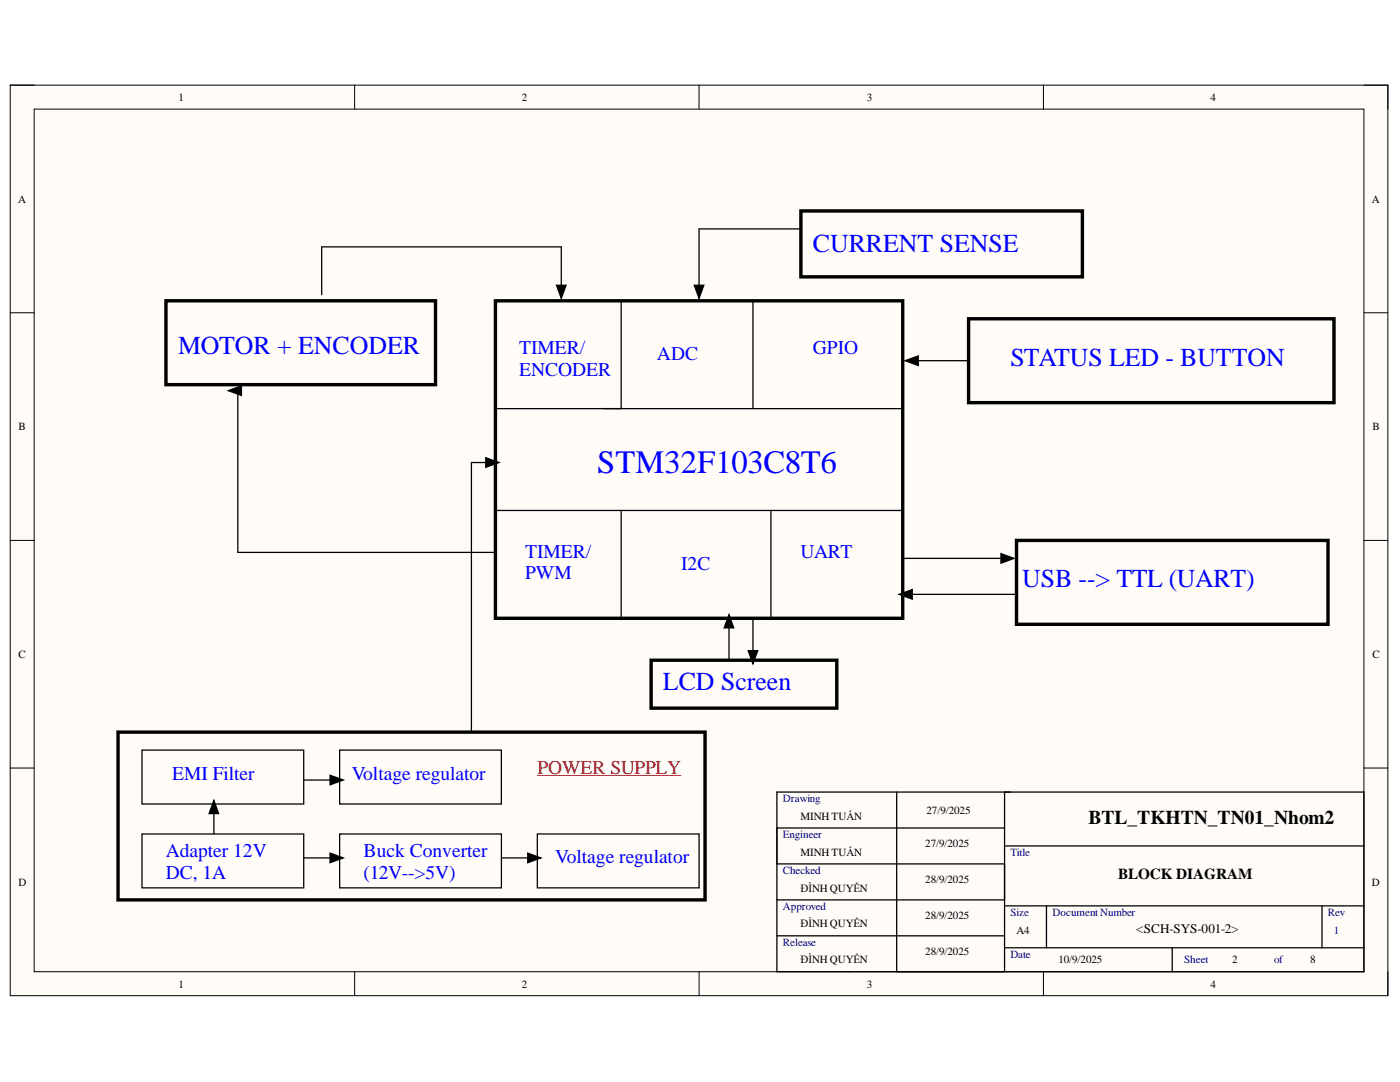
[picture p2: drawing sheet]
<svg xmlns="http://www.w3.org/2000/svg" width="279mm" height="216mm" viewBox="0 0 279 216" stroke-linecap="round" stroke-linejoin="round" font-family="sans-serif">
<path d="M2 17h275v181.7h-275z" fill-rule="evenodd" fill="#fffcf8"/>
<path d="M2 17h275v181.7h-275z" fill="none" stroke="#000" stroke-width=".2"/>
<path d="M6.8 21.8h265.4v172.1h-265.4z" fill-rule="evenodd" fill="#fffcf8"/>
<g fill="none" stroke="#000" stroke-width=".2">
<path d="M2 17h4.8M70.8 17v4.8M139.5 17v4.8M208.2 17v4.8M272.2 17h4.8v4.8M6.8 21.8h265.4v172.1h-265.4zM2 62.4h4.8M272.2 62.4h4.8M2 107.8h4.8M272.2 107.8h4.8M2 153.3h4.8M272.2 153.3h4.8"/>
<path d="M70.8 193.9v4.8M139.5 193.9v4.8M208.2 193.9v4.8M277 193.9v4.8"/>
</g>
<g fill="none" stroke="#000" stroke-width=".25">
<path d="M64.2 58.8v-9.5h47.8v9.5M111.1 56.9h1.9l-1 2.6zM138.6 56.9h1.9l-1 2.6zM159.8 45.7h-20.3v13.1M45.5 77.9l2.7-.9v1.9zM46.3 77.9h1.2v32.3h51.4M124 60v21.5M150.3 60v21.5M180.6 72l2.7-1v1.9zM181.4 72h11.9M97 91.3l2.6 1-2.6 .9zM98.9 81.5h81.3"/>
<path d="M98.9 92.3h-4.8v53.8M98.9 101.9h81.3M124 101.9v21.5M153.9 101.9v21.5M179.4 118.6l2.7-1v1.9zM180.2 118.6h22.7M180.2 100.7v10.7h21.5M199.8 110.5l2.6 .9-2.6 1zM145.5 122.7l.9 2.6h-1.9zM145.5 123.4v8.3M149.3 129.8h1.9l-.9 2.7zM150.3 123.4v8.3"/>
<path d="M28.3 149.7h32.3v10.7h-32.3zM42.7 159.7l.9 2.6h-1.9zM60.6 155.6h7.2M65.9 154.7l2.6 .9-2.6 1zM67.8 149.7h32.3v10.7h-32.3zM155 158h117.2v35.9h-117.2zM179 158v35.9M200.5 158v35.9M28.3 166.4h32.3v10.8h-32.3zM42.7 160.4v6M60.6 171.2h7.2M65.9 170.2l2.6 1-2.6 .9z"/>
<path d="M67.8 166.4h32.3v10.8h-32.3zM100.1 171.2h7.1M105.3 170.2l2.6 1-2.6 .9zM107.2 166.4h32.3v10.8h-32.3zM155 179.6h45.5M155 172.4h45.5M155 165.2h45.5M200.5 168.8h71.7M155 186.7h45.5M200.5 189.1h71.7M200.5 180.8h71.7M208.8 180.8v8.3"/>
<path d="M233.9 189.1v4.8M263.8 180.8v8.3"/>
</g>
<path d="M159.8 42.1h56.2v13.1h-56.2zM33.1 60h53.8v16.8h-53.8zM98.9 60h81.3v63.4h-81.3zM193.3 63.6h72.9v16.7h-72.9zM202.9 107.8h62.1v16.8h-62.1zM129.9 131.7h37.1v9.6h-37.1zM23.6 146.1h117.1v33.5h-117.1z" fill="none" stroke="#000" stroke-width=".68"/>
<path d="M107.2 154.7h28.7" fill="none" stroke="#f00" stroke-width=".2"/>
<g fill="#000">
<path d="M111.1 56.9h1.9l-1 2.6zM138.6 56.9h1.9l-1 2.6zM45.5 77.9l2.7-.9v1.9zM180.6 72l2.7-1v1.9zM97 91.3l2.6 1-2.6 .9zM179.4 118.6l2.7-1v1.9zM199.8 110.5l2.6 .9-2.6 1zM145.5 122.7l.9 2.6h-1.9zM149.3 129.8h1.9l-.9 2.7zM42.7 159.7l.9 2.6h-1.9zM65.9 154.7l2.6 .9-2.6 1zM65.9 170.2l2.6 1-2.6 .9z"/>
<path d="M105.3 170.2l2.6 1-2.6 .9z"/>
</g>
<text font-size="6.5" fill="#00f" x="119.2" y="94.5">STM32F103C8T6</text>
<g font-size="5.2" fill="#00f">
<text x="162.2" y="50.3">CURRENT SENSE</text>
<text x="35.5" y="70.6">MOTOR + ENCODER</text>
<text x="201.7" y="73.1">STATUS LED - BUTTON</text>
<text x="204" y="117.2">USB --&gt; TTL (UART)</text>
<text x="132.3" y="137.6">LCD Screen</text>
</g>
<g font-size="3.9" fill="#00f">
<text x="103.6" y="70.7">TIMER/</text>
<text x="131.1" y="71.9">ADC</text>
<text x="162.2" y="70.7">GPIO</text>
<text x="103.6" y="75">ENCODER</text>
<text x="104.8" y="111.3">TIMER/</text>
<text x="135.9" y="113.8">I2C</text>
<text x="159.8" y="111.3">UART</text>
<text x="104.8" y="115.6">PWM</text>
<text x="34.3" y="155.5">EMI Filter</text>
<text x="70.2" y="155.5">Voltage regulator</text>
<text x="33.1" y="171.1">Adapter 12V</text>
<text x="72.6" y="171.1">Buck Converter</text>
<text x="110.8" y="172.3">Voltage regulator</text>
<text x="33.1" y="175.4">DC, 1A</text>
<text x="72.6" y="175.4">(12V--&gt;5V)</text>
</g>
<text font-size="3.9" fill="#f00" x="107.3" y="154.4">POWER SUPPLY</text>
<text font-size="3.9" x="217.2" y="164.4">BTL_TKHTN_TN01_Nhom2</text>
<text font-size="3" x="223.1" y="175.3">BLOCK DIAGRAM</text>
<text font-size="2.6" x="226.8" y="186.2">&lt;SCH-SYS-001-2&gt;</text>
<g font-size="2.2">
<text x="35.6" y="20.1">1</text>
<text x="104.1" y="20.1">2</text>
<text x="173" y="20.1">3</text>
<text x="241.6" y="20.1">4</text>
<text x="3.6" y="40.4">A</text>
<text x="273.8" y="40.4">A</text>
<text x="3.7" y="85.8">B</text>
<text x="273.9" y="85.8">B</text>
<text x="3.7" y="131.3">C</text>
<text x="273.9" y="131.3">C</text>
<text x="159.8" y="163.6">MINH TUẤN</text>
<text x="184.9" y="162.4">27/9/2025</text>
<text x="159.8" y="170.8">MINH TUẤN</text>
<text x="184.7" y="169.1">27/9/2025</text>
<text x="3.7" y="176.8">D</text>
<text x="159.8" y="178">ĐÌNH QUYỀN</text>
<text x="184.7" y="176.3">28/9/2025</text>
<text x="273.8" y="176.8">D</text>
<text x="159.8" y="185.1">ĐÌNH QUYỀN</text>
<text x="184.7" y="183.5">28/9/2025</text>
<text x="184.7" y="190.6">28/9/2025</text>
<text x="202.8" y="186.3">A4</text>
<text x="35.6" y="197.1">1</text>
<text x="104.1" y="197.1">2</text>
<text x="159.8" y="192.2">ĐÌNH QUYỀN</text>
<text x="173" y="197.1">3</text>
<text x="211.2" y="192.2">10/9/2025</text>
<text x="241.6" y="197.1">4</text>
<text x="245.9" y="192.2">2</text>
<text x="261.5" y="192.2">8</text>
</g>
<g font-size="2.2" fill="#000080">
<text x="156.2" y="160">Drawing</text>
<text x="156.2" y="167.1">Engineer</text>
<text x="201.7" y="170.8">Title</text>
<text x="156.2" y="174.3">Checked</text>
<text x="156.2" y="181.5">Approved</text>
<text x="201.7" y="182.7">Size</text>
<text x="210" y="182.7">Document Number</text>
<text x="265" y="182.7">Rev</text>
<text x="156.2" y="188.7">Release</text>
<text x="201.7" y="191.1">Date</text>
<text x="266.2" y="186.3">1</text>
<text x="236.3" y="192.2">Sheet</text>
<text x="254.3" y="192.2">of</text>
</g>
</svg>
